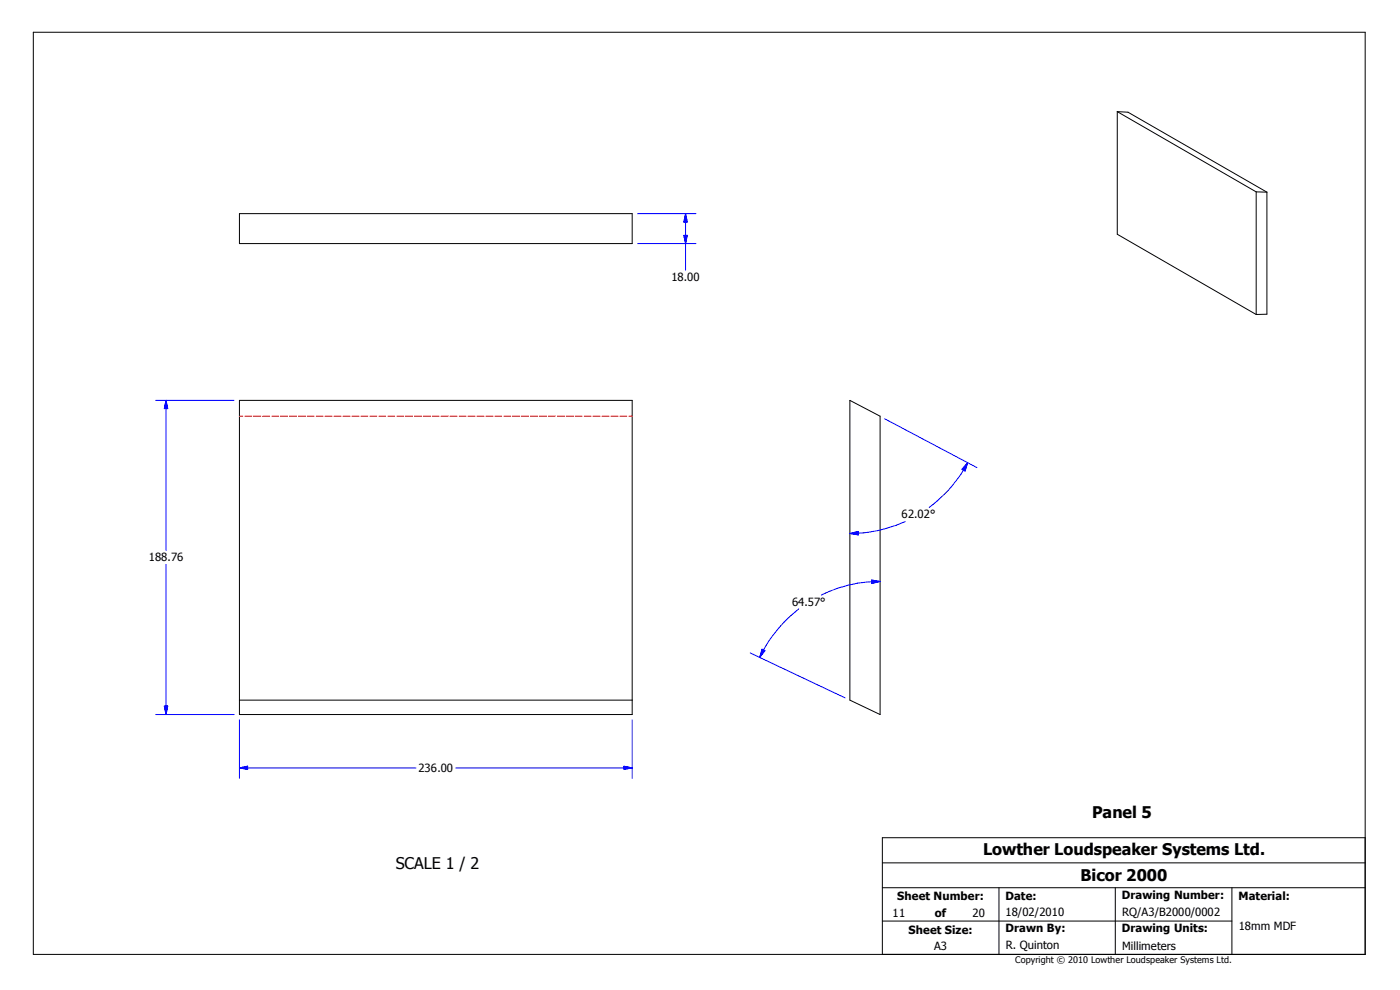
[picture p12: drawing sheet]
<svg xmlns="http://www.w3.org/2000/svg" width="420mm" height="297mm" viewBox="0 0 420 297" stroke-linecap="round" stroke-linejoin="round" font-family="sans-serif">
<g fill="none" stroke="#000" stroke-width=".3">
<path d="M10 9.7h399.4v276.3h-399.4zM335 33.5v36.7l41.7 24M335 33.5l41.7 24M335 33.5l3.2 .1 41.7 24M376.7 57.5v36.7M376.7 57.5l3.2 .1M379.9 57.6v36.6h-3.2M71.8 64h117.8v9h-117.8zM71.8 120h117.8v94.1h-117.8zM254.8 120l9.1 4.7v89.4l-9.1-4.3zM71.8 209.8h117.8M264.6 258.6h144.8"/>
<path d="M409.4 251.1h-144.8v34.9M264.6 276h104.8M264.6 266h144.8M299.6 266v20M334.4 266v20M369.4 266v20"/>
</g>
<g fill="none" stroke="#f00" stroke-width=".3">
<path d="M71.8 124.7h1M73.4 124.7h2.1M76 124.7h2.2M78.7 124.7h2.2M81.4 124.7h2.2M84.1 124.7h2.1M86.8 124.7h2.1M89.5 124.7h2.1M92.1 124.7h2.1M94.8 124.7h2.1M97.5 124.7h2.2M100.2 124.7h2.1"/>
<path d="M102.9 124.7h2.1M105.5 124.7h2.2M108.2 124.7h2.1M110.9 124.7h2.1M113.5 124.7h2.2M116.2 124.7h2.2M119 124.7h2.1M121.6 124.7h2.1M124.3 124.7h2.1M126.9 124.7h2.2M129.6 124.7h2.1M132.2 124.7h2.3"/>
<path d="M135 124.7h2.1M137.7 124.7h2.1M140.3 124.7h2.2M143 124.7h2.1M145.7 124.7h2.1M148.3 124.7h2.2M151 124.7h2.2M153.7 124.7h2.2M156.4 124.7h2.1M159.1 124.7h2.1M161.7 124.7h2.2M164.4 124.7h2.1"/>
<path d="M167.1 124.7h2.1M169.8 124.7h2.2M172.5 124.7h2.1M175.2 124.7h2.1M177.8 124.7h2.1M180.5 124.7h2.1M183.1 124.7h2.2M185.8 124.7h2.2M188.6 124.7h1"/>
</g>
<g fill="none" stroke="#00f" stroke-width=".3">
<path d="M191.2 64h17.5M191.2 73h17.5M205.1 70.5h1l-.5 2.5zM205.6 64v17M205.6 64l.5 2.6h-1zM46.7 120h23.5M49.8 120v44.9M49.8 120l.5 2.4h-1zM265.3 125.5l27.6 14.6M290.2 138.7a40.1 40.1 0 0 1-11.6 13.4M290.2 138.7l-.8 2.5-.9-.6zM254.8 159.9l2.6-.6v1z"/>
<path d="M271.4 156.3a40.4 40.4 0 0 1-16.6 3.6M49.8 169.2v44.9M261.4 173.8l2.5 .5-2.5 .6zM263.9 174.3a40.1 40.1 0 0 0-17.6 4M225 195.7l28.4 13.4M228.5 194.6l.9 .4-1.6 1.9zM239.5 182.5a40.9 40.9 0 0 0-11.7 14.4M46.7 214.1h23.5M49.3 211.6h1l-.5 2.5zM71.8 215.7v17.6M189.6 215.7v17.6M71.8 230.1h52.9"/>
<path d="M71.8 230.1l2.5-.5v1zM136.7 230.1h52.9M187.1 229.6l2.5 .5-2.5 .5z"/>
</g>
<g fill="#00f" stroke="#00f" stroke-width=".3">
<path d="M49.3 211.6h1l-.5 2.5z" fill-rule="evenodd"/>
<path d="M49.8 120l.5 2.4h-1z" fill-rule="evenodd"/>
<path d="M71.8 230.1l2.5-.5v1z" fill-rule="evenodd"/>
<path d="M187.1 229.6l2.5 .5-2.5 .5z" fill-rule="evenodd"/>
<path d="M205.1 70.5h1l-.5 2.5z" fill-rule="evenodd"/>
<path d="M205.6 64l.5 2.6h-1z" fill-rule="evenodd"/>
<path d="M254.8 159.9l2.6-.6v1z" fill-rule="evenodd"/>
<path d="M290.2 138.7l-.8 2.5-.9-.6z" fill-rule="evenodd"/>
<path d="M228.5 194.6l.9 .4-1.6 1.9z" fill-rule="evenodd"/>
<path d="M261.4 173.8l2.5 .5-2.5 .6z" fill-rule="evenodd"/>
</g>
<g font-size="4.8">
<text x="327.5" y="245.2">Panel 5</text>
<text x="294.8" y="256.2">Lowther Loudspeaker Systems Ltd.</text>
<text x="118.7" y="260.5">SCALE 1 / 2</text>
<text x="324" y="264.1">Bicor 2000</text>
</g>
<g font-size="3.4">
<text x="201.3" y="84.3">18.00</text>
<text x="270.3" y="155.4">62.02°</text>
<text x="44.6" y="168.2">188.76</text>
<text x="237.5" y="181.6">64.57°</text>
<text x="125.5" y="231.3">236.00</text>
<text x="269.1" y="269.8">Sheet Number:</text>
<text x="301.5" y="269.8">Date:</text>
<text x="336.4" y="269.5">Drawing Number:</text>
<text x="371.3" y="269.8">Material:</text>
<text x="267.6" y="274.8">11</text>
<text x="280.3" y="274.8">of</text>
<text x="291.6" y="274.8">20</text>
<text x="301.5" y="274.6">18/02/2010</text>
<text x="336.5" y="274.5">RQ/A3/B2000/0002</text>
<text x="272.5" y="279.8">Sheet Size:</text>
<text x="301.5" y="279.4">Drawn By:</text>
<text x="336.4" y="279.4">Drawing Units:</text>
<text x="371.4" y="278.8">18mm MDF</text>
<text x="280.1" y="284.7">A3</text>
<text x="301.6" y="284.5">R. Quinton</text>
<text x="336.5" y="284.7">Millimeters</text>
</g>
<text font-size="2.7" x="304.4" y="288.6">Copyright © 2010 Lowther Loudspeaker Systems Ltd.</text>
</svg>
